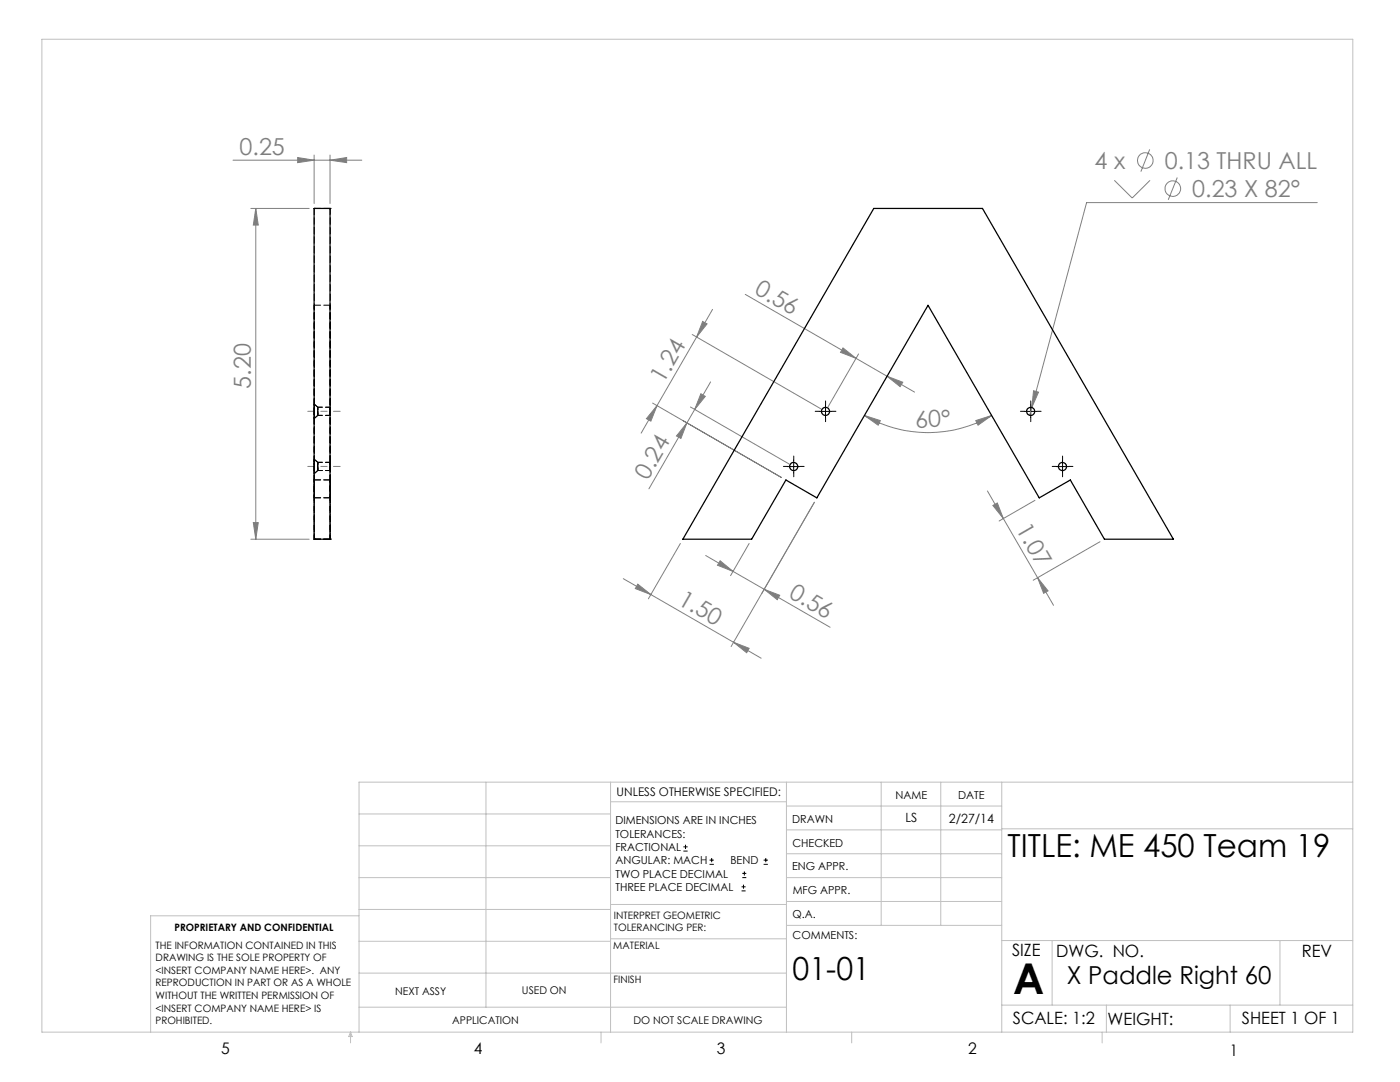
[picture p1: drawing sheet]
<svg xmlns="http://www.w3.org/2000/svg" width="279mm" height="216mm" viewBox="0 0 279 216" stroke-linecap="round" stroke-linejoin="round" font-family="sans-serif">
<g fill="none" stroke="#808080" stroke-width=".2">
<path d="M46.5 32h25.7M59.4 31.4l3.3 .6-3.3 .5zM62.7 30.9v9.7M65.9 32l3.3-.6v1.1zM65.9 30.9v9.7M222.4 36l3.6 3.5 3.5-3.5M229.4 29.8l-1.7 4.5M235 35.4l-1.8 4.5M50.1 41.6h11.6M51 41.6v66M51 41.6l.5 3.3h-.9zM148.7 58.7l28.3 16.4"/>
<path d="M262.9 40.4h-46l-11 40.9M138.1 66.7l25.8 14.9M139.9 78.6l.9 .5-2.2 2.6zM140.2 64.1l.9 .5-2.1 2.6zM141.8 76.2l-4.7 8.2M142.2 61.7l-14.2 24.7M168.2 69.4l2.7 2.1-3.2-1.2zM171.3 70.6l-6.1 10.6M177 75.1l3.2 1.2-.6 .9zM177 75.1l5.5 3.1M206.3 78l1 .2-1.4 3.1zM130.2 80.4l25.8 14.9-19.8-11.4"/>
<path d="M131.1 80.9l-1.2 3.1-.9-.5zM137.1 84.4l-7.6 13.1M137.1 84.4l-1.2 3.1-.9-.5zM137.8 81.2l19.7 11.4M172.5 82.9l3.2 1-.4 .9zM172.5 82.9a25.3 25.3 0 0 0 25.4 0M194.7 83.9l3.2-1-2.7 1.9zM197.1 98l3.1 5.5M205.9 81.3l-.4 1.6M206.6 99.8l-7.2 4.2M50.1 107.6h11.6M50.6 104.3h.9l-.5 3.3z"/>
<path d="M124.4 115.5l27.5 15.8M127.3 116.6l2.6 2-3.1-1.2zM135.8 108.4l-6.4 11.1M140.8 110.8l5.5 3.2M143.7 111.9l2.6 2.1-3.1-1.2zM146.3 114l6.2 3.6M149.5 108.4l-3.7 6.5M152 118.5l10.5-18.3-16.6 28.8M152.5 117.6l3.1 1.2-.5 .9zM152.5 117.6l13.2 7.6M198.2 100.9l.8-.5 1.2 3.1zM200.2 103.5l6.9 11.8"/>
<path d="M207.1 115.3l2.1 2.6-.9 .5zM207.1 115.3l3.2 5.5M219.5 108.1l-13.3 7.7M146.4 128.2l3.1 1.2-.5 .8z"/>
<circle cx="228.6" cy="32" r="1.55"/>
<circle cx="234.1" cy="37.6" r="1.55"/>
</g>
<g fill="none" stroke="#000" stroke-width=".2">
<path d="M157.1 93.1h2.5M158.4 91.8v2.5M163.5 82.1h2.5M164.7 80.9v2.4M204.4 82.1h2.5M205.7 80.9v2.4M210.8 93.1h2.5M212.1 91.8v2.5M136.4 169.8h.8M136.4 169h.8M136.8 168.6v.8M141.6 172.5h.9"/>
<path d="M141.6 171.6h.9M142 171.2v.8M148 177.8h.8M148 177h.8M148.1 175.1h.8M148.1 174.3h.8M148.4 176.5v.8M148.6 173.9v.8M152.4 172.5h.8M152.4 171.6h.8M152.8 171.2v.8"/>
</g>
<g fill="none" stroke="#000" stroke-width=".2" stroke-dasharray="15.2 1.3 1.3 1.3">
<path d="M157.2 93.1h-.9M158.4 91.8v-.8M158.4 94.3v.8M159.7 93.1h.8M163.5 82.1h-.8M164.8 80.8v-.8M164.8 83.3v.8M166 82.1h.8M204.5 82.1h-.9M205.7 80.8v-.8M205.7 83.3v.8M207 82.1h.8"/>
<path d="M210.8 93.1h-.8M212.1 91.8v-.8M212.1 94.3v.8M213.3 93.1h.8"/>
</g>
<path d="M61.4 82.1h6.5M61.4 93.1h6.5" fill="none" stroke="#808080" stroke-width=".2" stroke-dasharray="15.2 1.3 1.3 1.3" stroke-dashoffset="13.9"/>
<g fill="none" stroke="#c0c0c0" stroke-width=".2">
<path d="M8.4 7.8h261.6v198.2h-261.6zM97 156.1v44.9M121.8 156.1v49.9M121.8 160h35.2M157 156.1v49.9M175.9 156.1v28.5M187.7 156.1v28.5M199.9 156.1v49.9M270 156.1h-198.4v49.9M71.6 175.1h50.2M71.6 168.8h50.2M71.6 162.4h50.2"/>
<path d="M157 170.4h42.9M157 165.6h42.9M157 160.8h42.9M157 175.1h42.9M157 179.9h42.9M199.9 165.4h70.1M71.6 194.2h85.4M71.6 187.8h50.2M71.6 181.5h50.2M71.6 182.7h-41.5v23.3M121.8 187.3h35.2M121.8 180.5h35.2"/>
<path d="M157 184.6h42.9M199.9 187.7h70.1M210 187.7v12.9M255.4 187.7v12.9M70 206v2.1M70 206l.3 .8h-.7zM71.6 201h85.4M119.9 206v2.1M170 206v2.1M199.9 200.6h70.1M220 206v2.1M220.8 200.6v5.4"/>
<path d="M245.5 200.6v5.4"/>
</g>
<g fill="#808080">
<path d="M206.3 78l1 .2-1.4 3.1z"/>
<path d="M146.4 128.2l3.1 1.2-.5 .8zM127.3 116.6l2.6 2-3.1-1.2z"/>
<path d="M152.5 117.6l3.1 1.2-.5 .9zM143.7 111.9l2.6 2.1-3.1-1.2z"/>
<path d="M65.9 32l3.3-.6v1.1zM59.4 31.4l3.3 .6-3.3 .5z"/>
<path d="M172.5 82.9l3.2 1-.4 .9zM194.7 83.9l3.2-1-2.7 1.9z"/>
<path d="M140.2 64.1l.9 .5-2.1 2.6zM131.1 80.9l-1.2 3.1-.9-.5zM139.9 78.6l.9 .5-2.2 2.6zM137.1 84.4l-1.2 3.1-.9-.5z"/>
<path d="M51 41.6l.5 3.3h-.9zM50.6 104.3h.9l-.5 3.3z"/>
<path d="M198.2 100.9l.8-.5 1.2 3.1zM207.1 115.3l2.1 2.6-.9 .5z"/>
<path d="M168.2 69.4l2.7 2.1-3.2-1.2zM177 75.1l3.2 1.2-.6 .9z"/>
</g>
<g fill="none" stroke="#000" stroke-width=".25">
<path d="M62.7 41.6h3.2v66h-3.2zM174.4 41.6h21.7l38.1 66h-13.8l-6.8-11.8-6.2 3.5-22.2-38.4-22.2 38.4-6.2-3.5-6.8 11.8h-13.7z"/>
<circle cx="158.4" cy="93.1" r=".81"/>
<circle cx="164.8" cy="82.1" r=".81"/>
<circle cx="205.7" cy="82.1" r=".82"/>
<circle cx="212" cy="93.1" r=".82"/>
</g>
<g fill="none" stroke="#000" stroke-width=".2" stroke-dasharray="1.3 .6">
<path d="M62.7 41.6h.1M65.9 41.6h.1M65.9 41.6h-3.2M65.9 60.9h-3.2M63.4 93.3v-1v1.6v-.6M63.4 82.3v-1v1.6v-.6M63.4 82.1v-.8v1.6v-.8M63.4 93.1v-.8v1.6v-.8M65.9 99.3h-3.2M65.9 95.8h-3.2M65.9 93.1v-.8v1.6v-.8M65.9 82.1v-.8v1.6v-.8"/>
<path d="M62.7 107.6h.1M62.7 107.6v-66M65.9 107.6h.1M65.9 107.6h-3.2M65.9 107.6v-66"/>
</g>
<path d="M62.7 95.8v11.8M63.4 93.9h2.5M63.4 82.9h2.5M65.9 95.8v11.8M65.9 92.3h-2.5M65.9 81.3h-2.5M62.7 107.6v-11.8M65.9 107.6v-11.8" fill="none" stroke="#000" stroke-width=".2" stroke-dasharray="1.3 .6" stroke-dashoffset=".4"/>
<path d="M62.7 95.8v3.5M62.7 99.3v-3.5M65.9 95.8v3.5M65.9 99.3v-3.5" fill="none" stroke="#000" stroke-width=".2" stroke-dasharray="1.3 .6" stroke-dashoffset=".8"/>
<path d="M62.7 93.1v-1.4v2.8v-1.4M62.7 82.1v-1.4v2.8v-1.4" fill="none" stroke="#000" stroke-width=".2" stroke-dasharray="1.3 .6" stroke-dashoffset=".7"/>
<path d="M62.7 60.9v38.4M65.9 60.9v38.4M62.7 99.3v-38.4M62.7 94.5l.7-.6M62.7 83.5l.7-.6M63.4 92.3l-.7-.7M63.4 81.3l-.7-.7M65.9 99.3v-38.4" fill="none" stroke="#000" stroke-width=".2" stroke-dasharray="1.3 .6" stroke-dashoffset=".5"/>
<text font-size="8.5" x="202.2" y="198.3">A</text>
<g font-size="6.3">
<text x="201.1" y="171">TITLE: ME 450 Team 19</text>
<text x="158.2" y="195.5">01-01</text>
</g>
<text font-size="4.9" x="212.9" y="196.3">X Paddle Right 60</text>
<g font-size="4.7" fill="#808080">
<text x="47.8" y="30.9">0.25</text>
<text x="218.5" y="33.7">4 x</text>
<text x="232.4" y="33.7">0.13 THRU ALL</text>
<text x="237.9" y="39.3">0.23 X 82°</text>
<text x="150.4" y="58.5" transform="rotate(30 150.4 58.5)">0.56</text>
<text x="50" y="77.6" transform="rotate(-90 50 77.6)">5.20</text>
<text x="132.4" y="76.6" transform="rotate(-60 132.4 76.6)">1.24</text>
<text x="182.7" y="85.4" transform="rotate(-2 182.7 85.4)">60°</text>
<text x="129.3" y="95.9" transform="rotate(-60 129.3 95.9)">0.24</text>
<text x="202.7" y="105.6" transform="rotate(60 202.7 105.6)">1.07</text>
<text x="157.2" y="119.1" transform="rotate(30 157.2 119.1)">0.56</text>
<text x="135.1" y="120.4" transform="rotate(30 135.1 120.4)">1.50</text>
</g>
<g font-size="3.4">
<text x="202" y="190.8">SIZE</text>
<text x="210.8" y="190.9">DWG. NO.</text>
<text x="259.8" y="191">REV</text>
<text x="202.1" y="204.4">SCALE: 1:2</text>
<text x="221" y="204.5">WEIGHT:</text>
<text x="247.8" y="204.4">SHEET 1 OF 1</text>
</g>
<g font-size="3.2">
<text x="44.2" y="210.4">5</text>
<text x="94.6" y="210.3">4</text>
<text x="143.1" y="210.4">3</text>
<text x="193.2" y="210.3">2</text>
<text x="245.4" y="210.6">1</text>
</g>
<g font-size="2.5">
<text x="180.7" y="164.1">LS</text>
<text x="189.4" y="164.2">2/27/14</text>
</g>
<text font-size="2.4" x="123.1" y="158.9">UNLESS OTHERWISE SPECIFIED:</text>
<g font-size="2.2">
<text x="178.7" y="159.4">NAME</text>
<text x="191.2" y="159.4">DATE</text>
<text x="122.8" y="164.5">DIMENSIONS ARE IN INCHES</text>
<text x="122.8" y="167.1">TOLERANCES:</text>
<text x="158.1" y="164.2">DRAWN</text>
<text x="122.8" y="169.8">FRACTIONAL</text>
<text x="122.8" y="172.5">ANGULAR: MACH</text>
<text x="145.8" y="172.5">BEND</text>
<text x="158.1" y="173.7">ENG APPR.</text>
<text x="158.2" y="169.1">CHECKED</text>
<text x="122.8" y="175.1">TWO PLACE DECIMAL</text>
<text x="122.8" y="177.8">THREE PLACE DECIMAL</text>
<text x="158.2" y="178.4">MFG APPR.</text>
<text x="158.2" y="183.2">Q.A.</text>
<text x="158.2" y="187.4">COMMENTS:</text>
</g>
<g font-size="2.1">
<text x="78.8" y="198.5">NEXT ASSY</text>
<text x="104.2" y="198.4">USED ON</text>
<text x="90.2" y="204.3">APPLICATION</text>
<text x="126.4" y="204.3">DO NOT SCALE DRAWING</text>
</g>
<g font-size="2">
<text x="34.8" y="185.7">PROPRIETARY AND CONFIDENTIAL</text>
<text x="122.5" y="183.3">INTERPRET GEOMETRIC</text>
<text x="122.5" y="185.9">TOLERANCING PER:</text>
<text x="31.1" y="189.3">THE INFORMATION CONTAINED IN THIS</text>
<text x="31.1" y="191.8">DRAWING IS THE SOLE PROPERTY OF</text>
<text x="122.4" y="189.4">MATERIAL</text>
<text x="31.1" y="194.3">&lt;INSERT COMPANY NAME HERE&gt;. ANY</text>
<text x="31.1" y="196.8">REPRODUCTION IN PART OR AS A WHOLE</text>
<text x="122.4" y="196.2">FINISH</text>
<text x="31.1" y="199.4">WITHOUT THE WRITTEN PERMISSION OF</text>
<text x="31.1" y="201.9">&lt;INSERT COMPANY NAME HERE&gt; IS</text>
<text x="31.1" y="204.4">PROHIBITED.</text>
</g>
</svg>
